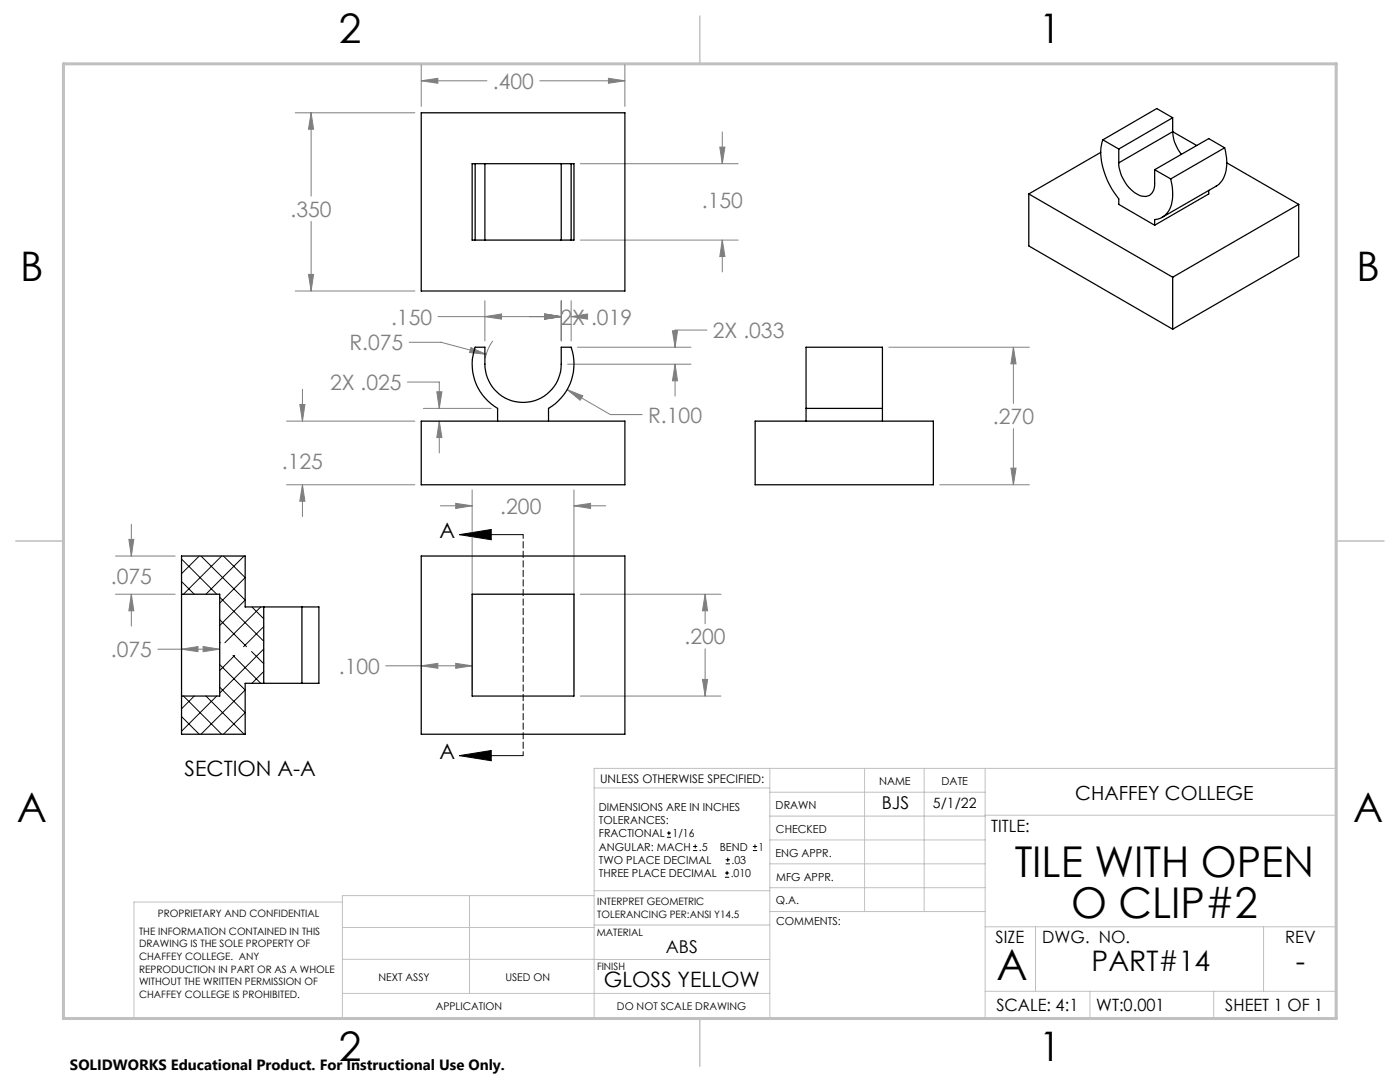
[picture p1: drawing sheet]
<svg xmlns="http://www.w3.org/2000/svg" width="279mm" height="216mm" viewBox="0 0 279 216" stroke-linecap="round" stroke-linejoin="round" font-family="sans-serif">
<g fill="none" stroke="#000" stroke-width=".2">
<path d="M91.7 106.7l6.3-1v2zM91.7 106.7h12.7M91.7 150.8l6.3-1v2zM91.7 150.8h12.7M133.1 167.1h.8M133.1 166.2h.8M133.5 165.8v.9M138.3 169.7h.8M138.3 168.9h.8M138.7 168.5v.8M144.7 175h.8M144.7 174.2h.8"/>
<path d="M144.8 172.4h.9M144.8 171.6h.9M145.1 173.8v.8M145.2 171.1v.9M150.2 169.7h.9M150.2 168.9h.9M150.7 168.5v.8"/>
</g>
<g fill="none" stroke="#808080" stroke-width=".2">
<path d="M84.1 16.1l3.3-.5v1zM84.1 12.9v8.3M84.1 16.1h13.1M107.7 16.1h17M121.4 15.6l3.3 .5-3.3 .5zM124.7 12.9v8.3M58.9 22.5h23.9M62.1 22.5l.5 3.3h-1zM62.1 22.5v16.6M115.8 32.7h31.5M143.7 29.4h1l-.6 3.3zM144.1 26.3v6.4"/>
<path d="M58.9 58.1h23.9M61.6 54.8h1l-.5 3.3zM62.1 44.2v13.9M115.8 47.9h31.5M144.1 47.9l.6 3.3h-1zM144.1 47.9v6.4M60.4 77.7v6.3M81.3 76.2h6.4v5.3M81.7 68.3h6.3l9 2.4M87.2 78.2h1l-.5 3.3zM87.4 63.2h24.6M94 69.4l3 1.3-3.3-.4z"/>
<path d="M96.8 63.2l3.3-.5v1zM96.8 60v8M98.4 68a8.6 8.6 0 0 0-1.5 3.4M108.7 62.7l3.3 .5-3.3 .5zM112 60v8M113.2 77.8l3.1 1.2-.5 .9zM113.2 77.8l8.6 4.9h6.4M113.3 72.7h24.6M114 63.2l3.3-.5v1zM114 60v8M114 63.2h.1M115.3 69.3h22.6"/>
<path d="M134.2 66h1l-.5 3.3zM134.7 72.7l.5 3.3h-1zM134.7 72.7v6.3M141.1 65.9h-6.4v3.4M177.4 69.3h28M202.2 69.3l.6 3.3h-1zM202.2 69.3v11.2M57.2 84h25.6M57.2 96.7h25.6M59.8 80.7h1.1l-.5 3.3zM60.4 96.7l.5 3.3h-1.1zM60.4 96.7v6.4"/>
<path d="M84.5 81.5h13.5M87.7 84l.5 3.3h-1zM87.7 84v6.4M94.2 97.8v39.8M114.5 97.8v39.8M187.5 96.7h17.9M201.8 93.4h1l-.6 3.3zM202.2 85.5v11.2M23 118.6h12M23 110.9h12M25.7 107.6h1l-.5 3.3zM26.2 118.6l.5 3.3h-1z"/>
<path d="M26.2 104.6v6.3M26.2 118.6v6.3M87.9 100.9h6.3M90.9 100.4l3.3 .5-3.3 .6zM114.5 100.9l3.4-.5v1.1zM114.5 100.9h6.4M115.8 118.6h28.1M140.7 118.6l.5 3.3h-1zM140.7 118.6v5.9M31.5 129.5h12.4M36.2 129.5l3.3-.5v1zM40.5 129l3.4 .5-3.4 .5z"/>
<path d="M77 132.9h17.2M84.1 132.9l3.3-.5v.9zM90.9 132.4l3.3 .5-3.3 .4zM115.8 138.9h28.1M140.2 135.6h1l-.5 3.3zM140.7 129.5v9.4"/>
</g>
<path d="M104.4 106.7v44.1" fill="none" stroke="#000" stroke-width=".2" stroke-dasharray="1.3 .6" stroke-dashoffset=".5"/>
<g fill="none" stroke="#c0c0c0" stroke-width=".2">
<path d="M118.6 157.2h35M153.6 153.3v49.9M153.6 158.1h43M172.5 153.3v28.6M184.4 153.3v28.6M196.6 153.3v49.9M68.3 180h-41.6v23.2h240v-49.9h-148.1v49.9M93.7 178.7v19.5M118.6 178.7h-50.3v24.5M118.6 177.7h35M153.6 162.8h43M153.6 177.1h43"/>
<path d="M153.6 167.6h43M153.6 172.4h43M196.6 162.7h70.1M68.3 198.2h85.3M68.3 191.4l85.3 .1M68.3 185.1h50.3M118.6 184.6h35M153.6 181.9h43M196.6 184.9h70.1M196.6 197.8h70.1M206.7 184.9v12.9M217.5 197.8v5.4"/>
<path d="M242.2 197.8v5.4M252.2 184.9v12.9"/>
</g>
<path d="M139.7 3.2v9.5M3.1 107.9h9.6M266.7 107.9h9.5M139.7 203.2v9.6" fill="none" stroke="#c0c0c0" stroke-width=".3"/>
<path d="M12.7 12.7h254v190.5h-254z" fill="none" stroke="#c0c0c0" stroke-width=".6"/>
<path d="M91.7 106.7l6.3-1v2zM91.7 150.8l6.3-1v2z" fill="#000"/>
<path d="M96.8 63.2l3.3-.5v1zM108.7 62.7l3.3 .5-3.3 .5zM114 63.2l3.3-.5v1zM108.7 62.7l3.3 .5-3.3 .5zM94 69.4l-.3 .9 3.3 .4zM113.2 77.8l2.6 2.1 .5-.9zM59.8 80.7h1.1l-.5 3.3zM60.4 96.7l.5 3.3h-1.1zM87.2 78.2h1l-.5 3.3zM87.7 84l.5 3.3h-1zM134.2 66h1l-.5 3.3zM134.7 72.7l.5 3.3h-1zM140.2 135.6h1l-.5 3.3zM140.7 118.6l.5 3.3h-1zM90.9 100.4l3.3 .5-3.3 .6zM114.5 100.9l3.4-.5v1.1zM84.1 132.9l3.3-.5v.9zM90.9 132.4l3.3 .5-3.3 .4zM202.2 69.3l.6 3.3h-1zM201.8 93.4h1l-.6 3.3zM61.6 54.8h1l-.5 3.3zM62.1 22.5l.5 3.3h-1zM121.4 15.6l3.3 .5-3.3 .5zM84.1 16.1l3.3-.5v1zM144.1 47.9l.6 3.3h-1zM143.7 29.4h1l-.6 3.3zM36.2 129.5l3.3-.5v1zM40.5 129l3.4 .5-3.4 .5zM26.2 118.6l.5 3.3h-1zM25.7 107.6h1l-.5 3.3z" fill="#808080"/>
<g fill="none" stroke="#000" stroke-width=".25">
<path d="M84.1 22.5h40.6v35.6h-40.6zM94.8 32.7h-.6v15.2h.6M94.8 32.7h2M94.8 32.7v15.2M96.8 32.7h15.2M96.8 32.7v15.2M112 32.7v15.2M112 32.7h2M114 32.7h.5v15.2h-.5M114 32.7v15.2M205.3 38.7l28.7 16.6M205.3 38.7v10.4l28.7 16.6"/>
<path d="M219.7 30.4l-14.4 8.3M220.1 27.9a11.8 11.8 0 0 0 1.4 9.2l1.8 2.6v1.1l7.1 4.1M220.1 27.9l3.2 1.8M223.3 32.5a7.6 7.6 0 0 0 4.3 6.6 2.12 2.12 0 0 0 2.8-2.4v-2.8M223.3 29.7v2.8M230.4 33.9l3.2 1.8M233.6 35.7a7.7 7.7 0 0 1-.8 6.9l-1 .9-1.4 .3v1.1M234 26.3a8.1 8.1 0 0 0 1.8 4.5M234 23.5v2.8M234 26.3l4.8 2.7M234 23.5l-3.1-1.8-10.8 6.2M234 26.3l-10.7 6.2"/>
<path d="M234 23.5l-10.7 6.2M241.2 38v.7l-10.8 6.2M244.4 29.5a7.8 7.8 0 0 1-.8 6.9l-.6 .6-11 6.4M244.4 29.5l-10.8 6.2M244.4 29.5l-3.2-1.8-10.8 6.2M244.8 32.5l14.4 8.3M94.8 47.9h2M96.8 47.9h15.2M112 47.9h2M234 55.3v10.4M259.2 40.8v10.4l-25.2 14.5M259.2 40.8l-25.2 14.5"/>
<path d="M84.1 84h40.6v12.7h-40.6zM99.3 84v-2.5a10.1 10.1 0 0 1-4.5-12.2h2a15.8 15.8 0 0 0 .2 5.4 7.6 7.6 0 0 0 8.4 5.5 7.6 7.6 0 0 0 6.6-7.5v-3.4h2a10.2 10.2 0 0 1-4.5 12.2v2.5M150.7 84h35.6v12.7h-35.6zM160.9 81.5v-12.2h15.2v12.2M160.9 81.5h15.2M160.9 81.5v2.5M176.1 81.5v2.5M36.2 118.6h7.7v20.3h-7.7M84.1 110.9h40.6v35.6h-40.6zM94.2 118.6h20.3v20.3h-20.3zM52.6 136.3h7.7M52.6 121.1h7.7"/>
<path d="M52.6 121.1h-3.7v-10.2h-12.7v35.6h12.7v-10.2h3.7M52.6 121.1v15.2M60.3 121.1v15.2M60.3 121.1h3.3v15.2h-3.3"/>
</g>
<g fill="none" stroke="#000" stroke-width=".2">
<path d="M36.2 116l2.6 2.6M36.2 111.5l7.1 7.1M39.8 110.9l-3.6 3.6M40.1 110.9l8.8 8.8-5 5.1M43.9 119.2l8.7 8.8M44.2 110.9l-7.6 7.7M44.6 110.9l4.3 4.4-5 5M48.7 110.9l-7.6 7.7M36.6 138.9l7.6 7.6M38.8 138.9l-2.6 2.5M41.1 138.9l7.6 7.6M43.3 138.9l-7.1 7"/>
<path d="M43.9 132.6l5 5.1-8.8 8.8M43.9 137.1l5 5.1-4.3 4.3M43.9 128.1l.1 .2M43.9 123.6l5.3 5.4M46.5 130.8l5.5 5.5M46.8 130.8l-2.9 3M50.2 130l2.4 2.4M50.3 121.1l2.3 2.4M52 121.1l-7.1 7.2M52.6 125l-4 4M52.6 129.5l-8.7 8.8M52.6 134l-2.3 2.3"/>
<path d="M36.2 143l3.6 3.5"/>
</g>
<g font-size="8.5">
<text x="202.5" y="175">TILE WITH OPEN</text>
<text x="213.7" y="183.1">O CLIP#2</text>
<text x="198.9" y="195.5">A</text>
</g>
<g font-size="8.1">
<text x="67.6" y="8.5">2</text>
<text x="207.3" y="8.5">1</text>
<text x="4" y="56.2">B</text>
<text x="270.7" y="56.2">B</text>
<text x="3.3" y="164.1">A</text>
<text x="270" y="164.1">A</text>
<text x="67.6" y="211.7">2</text>
<text x="207.3" y="211.7">1</text>
</g>
<g font-size="5.6">
<text x="217.8" y="193.8">PART#14</text>
<text x="258.6" y="193.8">-</text>
</g>
<g font-size="4.2" fill="#808080">
<text x="98.4" y="17.7">.400</text>
<text x="140.1" y="41.5">.150</text>
<text x="58" y="43.2">.350</text>
<text x="78" y="64.8">.150</text>
<text x="111.9" y="64.8">2X .019</text>
<text x="69.7" y="69.9">R.075</text>
<text x="142.3" y="67.4">2X .033</text>
<text x="65.9" y="77.8">2X .025</text>
<text x="129.3" y="84.3">R.100</text>
<text x="198.2" y="84.6">.270</text>
<text x="56.3" y="93.6">.125</text>
<text x="99.8" y="102.5">.200</text>
<text x="22.1" y="116.6">.075</text>
<text x="22.1" y="131.1">.075</text>
<text x="136.6" y="128.5">.200</text>
<text x="67.6" y="134.4">.100</text>
</g>
<g font-size="4.2">
<text x="87.7" y="107.4">A</text>
<text x="36.8" y="154.9">SECTION A-A</text>
<text x="87.7" y="151.5">A</text>
<text x="120.5" y="196.8">GLOSS YELLOW</text>
</g>
<text font-size="3.9" x="214.6" y="159.6">CHAFFEY COLLEGE</text>
<g font-size="3.5">
<text x="176" y="161.3">BJS</text>
<text x="132.9" y="190.1">ABS</text>
</g>
<g font-size="3.4">
<text x="197.8" y="166">TITLE:</text>
<text x="198.7" y="188.1">SIZE</text>
<text x="208" y="188.1">DWG. NO.</text>
<text x="256.5" y="188.2">REV</text>
<text x="198.8" y="201.7">SCALE: 4:1</text>
<text x="218.8" y="201.7">WT:0.001</text>
<text x="244.5" y="201.7">SHEET 1 OF 1</text>
</g>
<text font-size="3" x="14" y="213.5">SOLIDWORKS Educational Product. For Instructional Use Only.</text>
<text font-size="2.8" x="186.2" y="161.3">5/1/22</text>
<text font-size="2.4" x="119.8" y="156.2">UNLESS OTHERWISE SPECIFIED:</text>
<g font-size="2.2">
<text x="119.5" y="161.8">DIMENSIONS ARE IN INCHES</text>
<text x="154.8" y="161.4">DRAWN</text>
<text x="175.4" y="156.6">NAME</text>
<text x="187.9" y="156.7">DATE</text>
<text x="119.5" y="164.4">TOLERANCES:</text>
<text x="119.5" y="167.1">FRACTIONAL</text>
<text x="134.2" y="167.1">1/16</text>
<text x="154.9" y="166.3">CHECKED</text>
<text x="119.5" y="172.4">TWO PLACE DECIMAL</text>
<text x="119.5" y="169.7">ANGULAR: MACH</text>
<text x="139.5" y="169.7">.5</text>
<text x="143.6" y="169.7">BEND</text>
<text x="146" y="172.4">.03</text>
<text x="151.4" y="169.7">1</text>
<text x="154.8" y="170.9">ENG APPR.</text>
<text x="119.5" y="175">THREE PLACE DECIMAL</text>
<text x="145.8" y="175">.010</text>
<text x="154.9" y="175.7">MFG APPR.</text>
<text x="154.9" y="180.4">Q.A.</text>
<text x="154.9" y="184.6">COMMENTS:</text>
</g>
<g font-size="2.1">
<text x="75.5" y="195.7">NEXT ASSY</text>
<text x="100.9" y="195.7">USED ON</text>
<text x="86.9" y="201.5">APPLICATION</text>
<text x="123.1" y="201.6">DO NOT SCALE DRAWING</text>
</g>
<g font-size="2">
<text x="31.5" y="182.9">PROPRIETARY AND CONFIDENTIAL</text>
<text x="119.2" y="180.6">INTERPRET GEOMETRIC</text>
<text x="119.2" y="183.1">TOLERANCING PER:ANSI Y14.5</text>
<text x="27.8" y="186.5">THE INFORMATION CONTAINED IN THIS</text>
<text x="27.8" y="189">DRAWING IS THE SOLE PROPERTY OF</text>
<text x="27.8" y="191.6">CHAFFEY COLLEGE. ANY</text>
<text x="119.1" y="186.7">MATERIAL</text>
<text x="27.8" y="194.1">REPRODUCTION IN PART OR AS A WHOLE</text>
<text x="27.8" y="196.6">WITHOUT THE WRITTEN PERMISSION OF</text>
<text x="119.1" y="193.5">FINISH</text>
<text x="27.8" y="199.1">CHAFFEY COLLEGE IS PROHIBITED.</text>
</g>
</svg>
